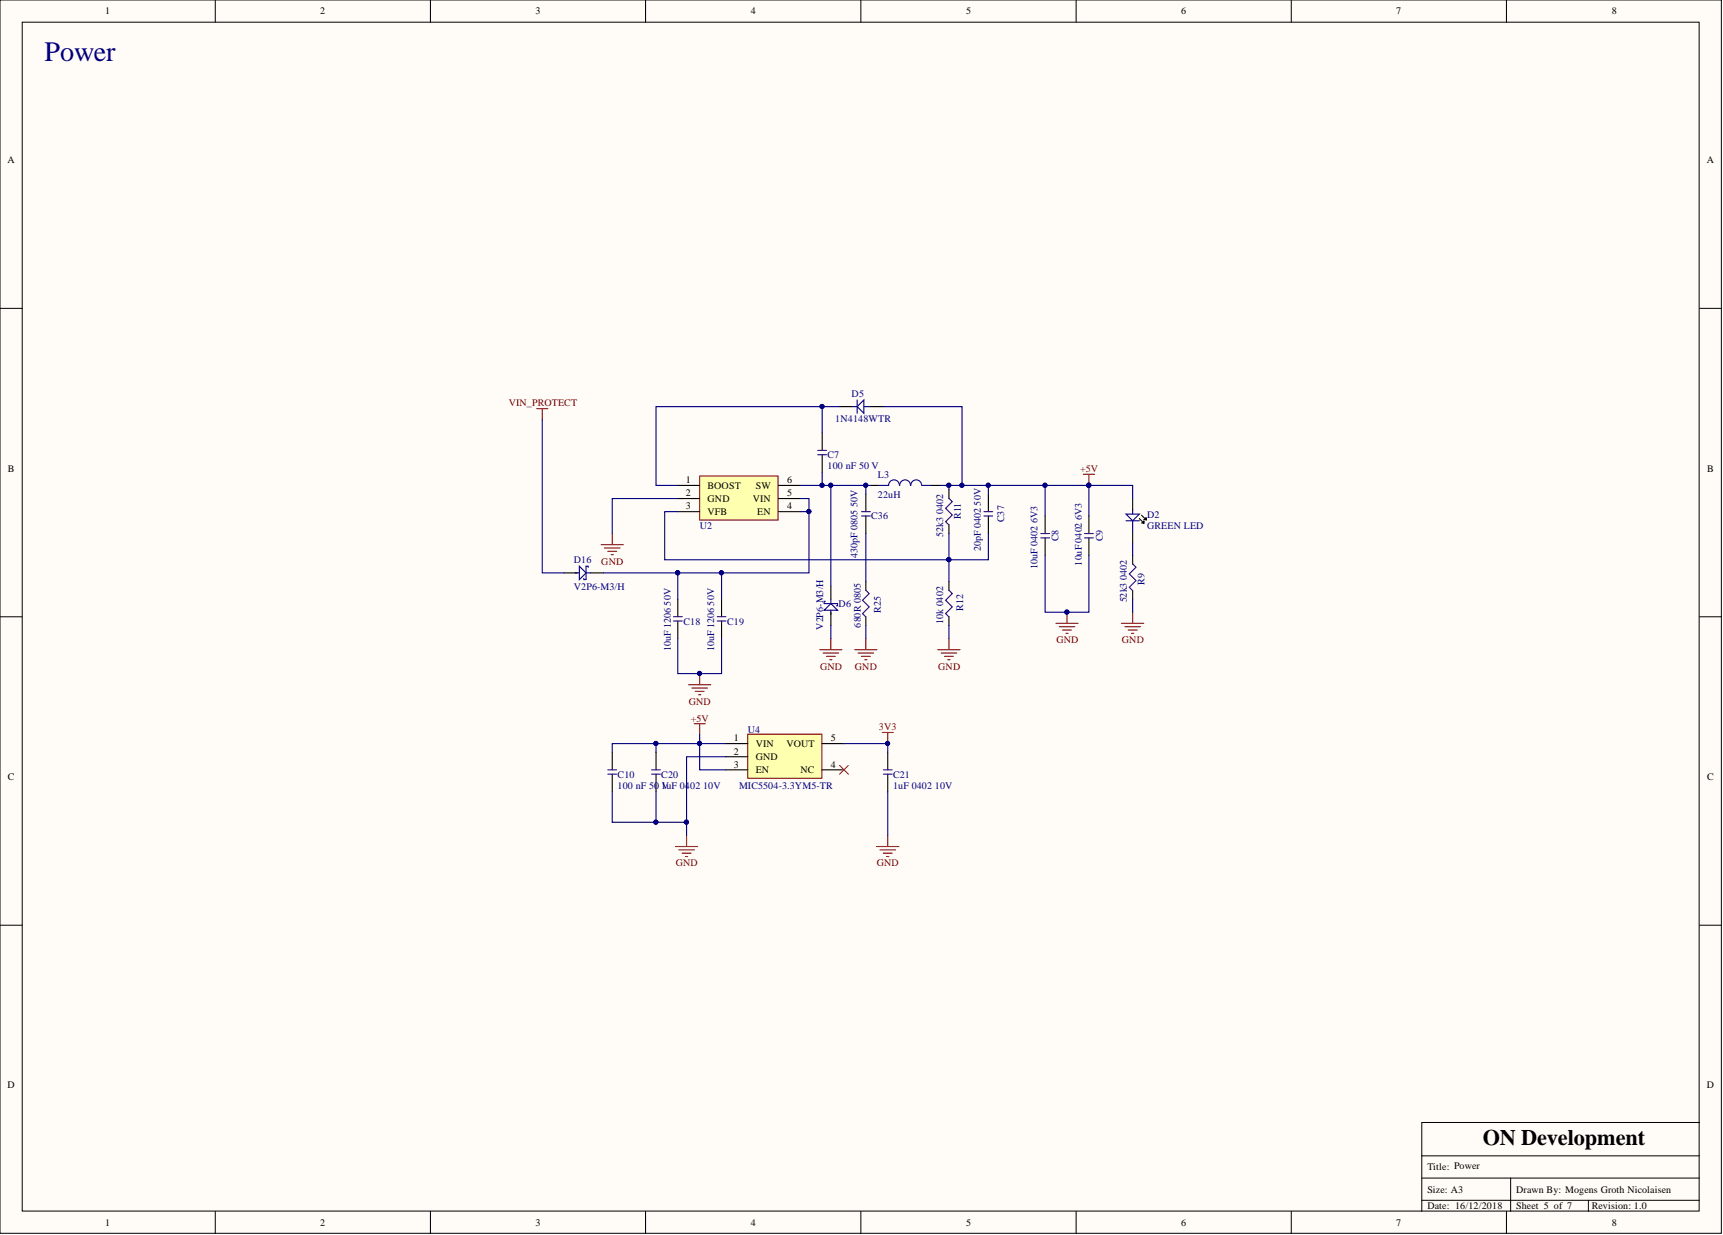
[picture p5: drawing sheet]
<svg xmlns="http://www.w3.org/2000/svg" width="393mm" height="282mm" viewBox="0 0 393 282" stroke-linecap="round" stroke-linejoin="round" font-family="sans-serif">
<g fill="#fffcf8" stroke="#000" stroke-width=".23">
<path d="M0 0h393v281.5h-393z"/>
<path d="M5.1 5.1h382.8v271.3h-382.8z"/>
</g>
<g fill="none" stroke="#000" stroke-width=".23">
<path d="M49.1 0v5.1M98.3 0v5.1M147.4 0v5.1M196.5 0v5.1M245.7 0v5.1M294.8 0v5.1M343.9 0v5.1M0 70.4h5.1M388 70.4h5M0 140.8h5.1M388 140.8h5M0 211.2h5.1"/>
<path d="M388 211.2h5M388 256.2h-63.4v7.6M49.1 276.5v5.1M98.3 276.5v5.1M147.4 276.5v5.1M196.5 276.5v5.1M245.7 276.5v5.1M294.8 276.5v5.1M324.6 268.9h63.4M324.6 273.9h63.4M343.9 276.5v5.1M344.9 268.9v7.6"/>
<path d="M362.6 273.9v2.6M388 263.8h-63.4v12.7"/>
</g>
<g fill="none" stroke="#800000" stroke-width=".25">
<path d="M122.5 93.3h2.6M123.8 93.3v2.5M247.3 108.3h2.6M248.6 108.3v2.5M137.2 124.3h5.1M138 125.1h3.5M138.8 125.8h2M139.5 126.6h.5M139.8 121.8v2.5M243.6 139.7v2.6M258.6 139.7v2.6M157.2 156.3h5.1"/>
<path d="M158 157h3.5M158.7 157.8h2M159.5 158.6h.5M159.7 153.7v2.6M187.1 148.3h5.1M187.9 149h3.6M188.7 149.8h2M189.4 150.6h.5M189.7 145.7v2.6M214.1 148.3h5.1M214.9 149h3.5M215.6 149.8h2"/>
<path d="M216.4 150.6h.5M216.6 145.7v2.6M241.1 142.3h5M241.8 143h3.6M242.6 143.8h2M243.3 144.6h.5M256 142.3h5.1M256.8 143h3.6M257.6 143.8h2M258.3 144.6h.5M158.5 165.2h2.5M159.7 165.2v2.5"/>
<path d="M201.4 167.2h2.5M202.7 167.2v2.5M154.2 193.2h5.1M155 194h3.5M155.7 194.7h2.1M156.5 195.5h.5M156.7 190.7v2.5"/>
</g>
<g fill="#000080" stroke="#000080" stroke-width=".23">
<circle cx="202.6" cy="169.7" r=".47"/>
<circle cx="243.6" cy="139.7" r=".47"/>
<circle cx="159.7" cy="153.7" r=".47"/>
<circle cx="248.5" cy="110.8" r=".47"/>
</g>
<path d="M194.7 92.8h1M195.7 91.3v3M197.2 91.3v3l-1.5-1.5zM197.2 92.8h1.5M188.4 137.2h-.2v.6h3v.5h-.3M189.7 137.8l1.5 1.5h-3zM189.7 136.7v1.1M189.7 139.3v1" fill="none" stroke="#0c0087" stroke-width=".25"/>
<path d="M191.7 92.8h3M198.7 92.8h3M154.7 136.7v4M164.7 136.7v4M189.7 133.7v3M189.7 139.7v3.1M154.7 141.7v4M164.7 141.7v4" fill="none" stroke="#000" stroke-width=".25"/>
<path d="M153.7 141.7h2M153.7 140.7h2M163.7 141.7h2M163.7 140.7h2" fill="none" stroke="#30007b" stroke-width=".25"/>
<path d="M159.7 108.6h17.9v10.1h-17.9z" fill="#ffffb0" stroke="#800000" stroke-width=".23"/>
<path d="M154.7 110.8h5M154.7 113.8h5M154.7 116.8h5M177.7 110.8h5M177.7 113.8h5M177.7 116.8h5" fill="none" stroke="#000" stroke-width=".25"/>
<path d="M170.7 167.6h16.9v10h-16.9z" fill="#ffffb0" stroke="#800000" stroke-width=".23"/>
<g fill="none" stroke="#000" stroke-width=".25">
<path d="M187.7 98.8v4M187.7 103.8v4M197.7 112.8v4M197.7 117.8v4M198.7 110.8h2M212.7 110.8h2M216.6 111.8v2M216.6 119.8v2M225.6 112.8v4M225.6 117.8v4M238.6 117.8v4M248.6 117.8v4"/>
<path d="M258.6 113.8v2.5M260.1 118.4l1 1v-.5v.5h-.5M260.6 117.6l1 1v-.5v.5h-.5M128.8 130.8h3M134.8 130.8h3M197.7 132.8v2M216.6 132.8v2M238.6 122.8v4M248.6 122.8v4M258.6 121.4v2.5M258.6 126.8v2M258.6 134.8v1.9"/>
<path d="M197.7 140.7v2.1M216.6 140.7v2.1M139.8 171.7v4M139.8 176.7v4M149.8 171.7v4M149.8 176.7v4M165.7 169.7h5M165.7 172.7h5M165.7 175.7h5M187.7 169.7h5M187.7 175.7h5M202.7 171.7v4"/>
<path d="M202.7 176.7v4"/>
</g>
<g fill="none" stroke="#30007b" stroke-width=".25">
<path d="M186.7 102.8h2M186.7 103.8h2M196.7 116.8h2M196.7 117.8h2M216.6 113.8l.8 .7-1.5 1.5 1.5 1.5-1.5 1.6 .7 .7M224.6 116.8h2M224.6 117.8h2M197.7 134.8l.7 .7-1.5 1.5 1.5 1.5-1.5 1.5 .8 .7M216.6 134.8l.8 .7-1.5 1.5 1.5 1.5-1.5 1.5 .7 .7M237.6 122.8h2M237.6 121.8h2M247.6 122.8h2"/>
<path d="M247.6 121.8h2M258.6 128.8l.7 .7-1.5 1.5 1.5 1.5-1.5 1.5 .8 .8M138.8 176.7h2M138.8 175.7h2M148.8 176.7h2M148.8 175.7h2M201.7 176.7h2M201.7 175.7h2"/>
</g>
<path d="M205.3 110.8a1.23 1.23 0 0 0-1.2-1.3 1.23 1.23 0 0 0-1.2 1.3h-2.2M207.9 110.8a1.23 1.23 0 0 0-1.3-1.3 1.23 1.23 0 0 0-1.2 1.3M210.4 110.8a1.23 1.23 0 0 0-1.2-1.3 1.23 1.23 0 0 0-1.3 1.3M210.5 110.8h2.2M257.1 117.3h3l-1.5 1.6zM257.1 118.9h3M258.6 116.3v1M258.6 118.9v2.5M131.3 130.8h1M132.3 129.2l1.5 1.6-1.5 1.5zM133.8 130.8h1M134.3 129.5v-.3h-.5v3.1h-.5v-.3" fill="none" stroke="#0c0087" stroke-width=".25"/>
<path d="M191.7 174.7l2 2M193.7 174.7l-2 2" fill="none" stroke="#f00" stroke-width=".23"/>
<path d="M195.1 148.3h5.1M195.9 149h3.5M196.7 149.8h2M197.4 150.6h.5M197.7 145.7v2.6M200.1 193.2h5.1M200.9 194h3.5M201.6 194.7h2.1M202.4 195.5h.5M202.7 190.7v2.5" fill="none" stroke="#800000" stroke-width=".25"/>
<g fill="none" stroke="#000080" stroke-width=".25">
<path d="M123.8 95.8v35h5M187.7 98.8v-6h-37.9v18h4.9M187.7 92.8h4M201.7 92.8h17.9v18M154.7 113.8h-14.9v8M154.7 116.8h-3v11h64.9v-6M182.7 110.8h16M182.7 113.8h2v17h-30M182.7 116.8h2M187.7 107.8v3M189.7 110.8v22.9M197.7 110.8v2"/>
<path d="M214.7 110.8h33.9M216.6 110.8v1M225.6 110.8v2M238.6 110.8v7M248.6 110.8h10v3M248.6 110.8v7M137.8 130.8h16.9M154.7 130.8v5.9M164.7 130.8v5.9M197.7 121.8v11M225.6 121.8v6h-9v5M238.6 126.8v12.9h10v-12.9"/>
<path d="M258.6 123.9v2.9M258.6 136.7v3M154.7 145.7v8h10v-8M189.7 142.8v2.9M197.7 142.8v2.9M216.6 142.8v2.9M149.8 171.7v-2h9.9v6h6M149.8 169.7h-10v2M159.7 167.7v2h6M165.7 172.7h-9v15h-6.9v-7M192.7 169.7h10v2M139.8 180.7v7h10"/>
<path d="M156.7 187.7v3M202.7 180.7v10"/>
</g>
<g fill="#000080" stroke="#000080" stroke-width=".23">
<circle cx="202.6" cy="169.7" r=".47"/>
<circle cx="187.7" cy="92.8" r=".47"/>
<circle cx="159.7" cy="169.7" r=".47"/>
<circle cx="149.7" cy="169.7" r=".47"/>
<circle cx="149.7" cy="187.6" r=".47"/>
<circle cx="248.5" cy="110.8" r=".47"/>
<circle cx="187.7" cy="110.8" r=".47"/>
<circle cx="159.7" cy="153.7" r=".47"/>
<circle cx="216.6" cy="127.7" r=".47"/>
<circle cx="156.7" cy="187.6" r=".47"/>
<circle cx="184.6" cy="116.7" r=".47"/>
<circle cx="219.6" cy="110.8" r=".47"/>
<circle cx="216.6" cy="110.8" r=".47"/>
<circle cx="238.6" cy="110.8" r=".47"/>
<circle cx="225.6" cy="110.8" r=".47"/>
<circle cx="197.6" cy="110.8" r=".47"/>
<circle cx="189.6" cy="110.8" r=".47"/>
<circle cx="154.7" cy="130.7" r=".47"/>
<circle cx="164.7" cy="130.7" r=".47"/>
<circle cx="243.6" cy="139.7" r=".47"/>
</g>
<text font-size="6.4" fill="#000080" x="10.1" y="13.9">Power</text>
<text font-size="5.1" x="338.5" y="261.4">ON Development</text>
<g font-size="2.3">
<text x="24" y="3.3">1</text>
<text x="73.1" y="3.3">2</text>
<text x="122.2" y="3.3">3</text>
<text x="171.4" y="3.3">4</text>
<text x="220.5" y="3.3">5</text>
<text x="269.6" y="3.3">6</text>
<text x="318.8" y="3.3">7</text>
<text x="367.9" y="3.3">8</text>
<text x="1.7" y="37.2">A</text>
<text x="389.7" y="37.2">A</text>
<text x="1.8" y="107.6">B</text>
<text x="389.8" y="107.6">B</text>
<text x="156.5" y="110.3">1</text>
<text x="156.5" y="113.3">2</text>
<text x="161.5" y="111.5">BOOST</text>
<text x="172.5" y="111.5">SW</text>
<text x="179.7" y="110.3">6</text>
<text x="179.7" y="113.3">5</text>
<text x="156.5" y="116.3">3</text>
<text x="161.5" y="114.6">GND</text>
<text x="161.5" y="117.5">VFB</text>
<text x="171.8" y="114.6">VIN</text>
<text x="172.9" y="117.5">EN</text>
<text x="179.7" y="116.3">4</text>
<text x="167.5" y="169.2">1</text>
<text x="167.5" y="172.2">2</text>
<text x="172.5" y="170.5">VIN</text>
<text x="172.5" y="173.5">GND</text>
<text x="179.5" y="170.5">VOUT</text>
<text x="189.7" y="169.2">5</text>
<text x="1.8" y="178">C</text>
<text x="167.5" y="175.2">3</text>
<text x="172.5" y="176.5">EN</text>
<text x="182.7" y="176.5">NC</text>
<text x="189.7" y="175.2">4</text>
<text x="389.8" y="178">C</text>
<text x="1.7" y="248.4">D</text>
<text x="389.7" y="248.4">D</text>
<text x="325.9" y="267.1">Title: Power</text>
<text x="325.9" y="272.2">Size: A3</text>
<text x="325.9" y="276">Date: 16/12/2018</text>
<text x="346.1" y="276">Sheet 5 of 7</text>
<text x="346.1" y="272.2">Drawn By: Mogens Groth Nicolaisen</text>
<text x="363.4" y="276">Revision: 1.0</text>
<text x="24" y="279.8">1</text>
<text x="73.1" y="279.8">2</text>
<text x="122.2" y="279.8">3</text>
<text x="171.4" y="279.8">4</text>
<text x="220.5" y="279.8">5</text>
<text x="269.6" y="279.8">6</text>
<text x="318.8" y="279.8">7</text>
<text x="367.9" y="279.8">8</text>
</g>
<g font-size="2.3" fill="#800000">
<text x="116.1" y="92.7">VIN_PROTECT</text>
<text x="246.6" y="107.7">+5V</text>
<text x="137.3" y="128.9">GND</text>
<text x="241.2" y="146.9">GND</text>
<text x="256.1" y="146.9">GND</text>
<text x="187.2" y="152.9">GND</text>
<text x="195.2" y="152.9">GND</text>
<text x="214.2" y="152.9">GND</text>
<text x="157.2" y="160.8">GND</text>
<text x="157.7" y="164.7">+5V</text>
<text x="200.7" y="166.6">3V3</text>
<text x="154.3" y="197.8">GND</text>
<text x="200.2" y="197.8">GND</text>
</g>
<g font-size="2.3" fill="#000080">
<text x="194.4" y="90.5">D5</text>
<text x="190.7" y="96.3">1N4148WTR</text>
<text x="188.9" y="104.6">C7</text>
<text x="188.9" y="107.1">100 nF 50 V</text>
<text x="200.4" y="109">L3</text>
<text x="200.4" y="113.5">22uH</text>
<text x="195.8" y="115.7" transform="rotate(-90 195.8 115.7)">50V</text>
<text x="198.9" y="118.5">C36</text>
<text x="215.3" y="117.4" transform="rotate(-90 215.3 117.4)">0402</text>
<text x="219.3" y="118.5" transform="rotate(-90 219.3 118.5)">R11</text>
<text x="223.9" y="115.4" transform="rotate(-90 223.9 115.4)">50V</text>
<text x="229.2" y="119.2" transform="rotate(-90 229.2 119.2)">C37</text>
<text x="236.8" y="119.5" transform="rotate(-90 236.8 119.5)">6V3</text>
<text x="247" y="118.7" transform="rotate(-90 247 118.7)">6V3</text>
<text x="261.9" y="118.1">D2</text>
<text x="159.8" y="120.8">U2</text>
<text x="215.3" y="122.5" transform="rotate(-90 215.3 122.5)">52k3</text>
<text x="223.9" y="125.8" transform="rotate(-90 223.9 125.8)">20pF 0402</text>
<text x="241.7" y="123.5" transform="rotate(-90 241.7 123.5)">C8</text>
<text x="251.8" y="123.5" transform="rotate(-90 251.8 123.5)">C9</text>
<text x="261.9" y="120.7">GREEN LED</text>
<text x="131" y="128.5">D16</text>
<text x="195.8" y="127.3" transform="rotate(-90 195.8 127.3)">430pF 0805</text>
<text x="236.8" y="129.9" transform="rotate(-90 236.8 129.9)">10uF 0402</text>
<text x="247" y="129.1" transform="rotate(-90 247 129.1)">10uF 0402</text>
<text x="131" y="134.6">V2P6-M3/H</text>
<text x="257.2" y="137.5" transform="rotate(-90 257.2 137.5)">52k3</text>
<text x="257.2" y="132.3" transform="rotate(-90 257.2 132.3)">0402</text>
<text x="261.3" y="133.4" transform="rotate(-90 261.3 133.4)">R9</text>
<text x="153.2" y="138.2" transform="rotate(-90 153.2 138.2)">50V</text>
<text x="156" y="142.6">C18</text>
<text x="163.1" y="138.2" transform="rotate(-90 163.1 138.2)">50V</text>
<text x="166" y="142.6">C19</text>
<text x="187.9" y="143.7" transform="rotate(-90 187.9 143.7)">V2P6-M3/H</text>
<text x="191.5" y="138.6">D6</text>
<text x="196.5" y="143.2" transform="rotate(-90 196.5 143.2)">680R 0805</text>
<text x="201.1" y="139.9" transform="rotate(-90 201.1 139.9)">R25</text>
<text x="215.3" y="142.4" transform="rotate(-90 215.3 142.4)">10k 0402</text>
<text x="219.9" y="139.3" transform="rotate(-90 219.9 139.3)">R12</text>
<text x="153.2" y="148.6" transform="rotate(-90 153.2 148.6)">10uF 1206</text>
<text x="163.1" y="148.6" transform="rotate(-90 163.1 148.6)">10uF 1206</text>
<text x="170.7" y="167.2">U4</text>
<text x="141" y="177.5">C10</text>
<text x="151" y="177.5">C20</text>
<text x="203.9" y="177.5">C21</text>
<text x="141" y="180">100 nF 50 V</text>
<text x="151" y="180">1uF 0402</text>
<text x="160.5" y="180">10V</text>
<text x="168.7" y="180.2">MIC5504-3.3YM5-TR</text>
<text x="203.9" y="180">1uF 0402</text>
<text x="213.4" y="180">10V</text>
</g>
</svg>
